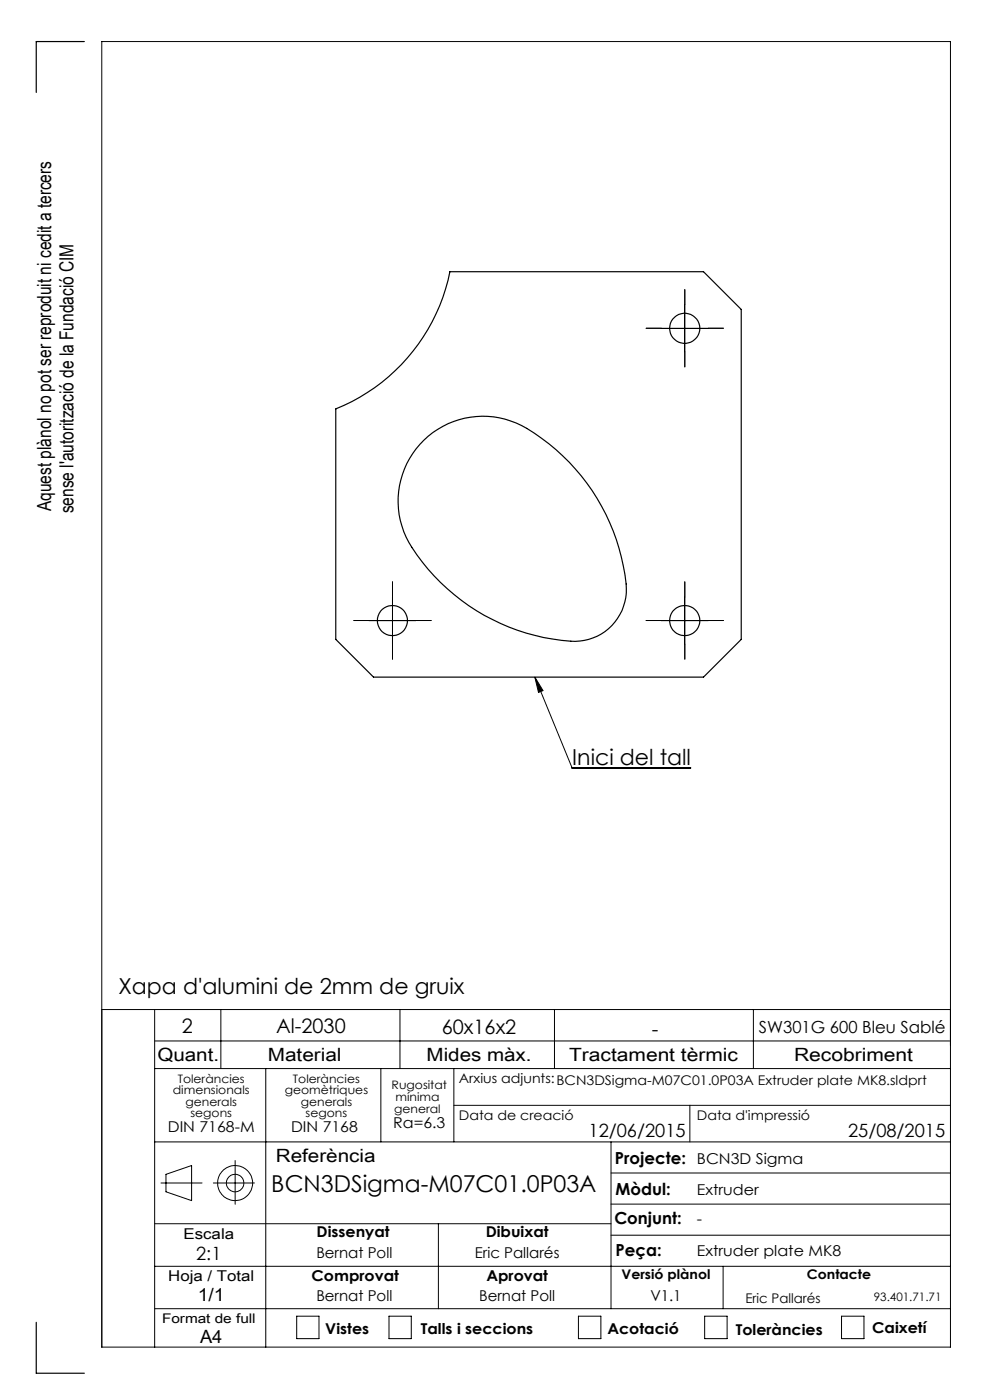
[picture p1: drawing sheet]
<svg xmlns="http://www.w3.org/2000/svg" width="210mm" height="297mm" viewBox="0 0 210 297" stroke-linecap="round" stroke-linejoin="round" font-family="sans-serif">
<g fill="none" stroke="#000" stroke-width=".21">
<path d="M140.2 69.7h10M145.2 64.7v9.9M78.2 131.7h10M83.3 126.6v10.1M140.2 131.7h10M145.2 126.6v10.1M113.5 143.6l7.9 19.3h25.1M113.5 143.6l1.7 2.9-1 .4zM21.6 214.2h180M32.8 214.2v71.6M46.8 214.2v12.5M84.8 214.2v12.5"/>
<path d="M117.6 214.2v12.5M159.8 214.2v12.5M32.8 220.8h168.8M32.8 226.7h168.8M56.4 226.7v59.1M80.8 226.7v15.5M96.3 226.7v15.5M96.3 234.5h105.3M146.3 234.5v7.7M32.8 259.6h96.8M32.8 242.2h168.8M34.1 251h8.8"/>
<path d="M35.2 249.1l5.4-1.8v7.4l-5.4-1.9zM45.3 251h8.7M49.9 246.2v9.3M93 259.6v18M129.6 242.2v35.4M129.6 255.4h72M129.6 248.8h72M32.8 277.6h168.8M32.8 268.6h168.8M62.9 279.2h4.8v4.8h-4.8zM82.5 279.2h4.7v4.8h-4.7zM122.7 279.2h4.8v4.8h-4.8z"/>
<path d="M129.6 262h72M149.5 279.2h4.7v4.8h-4.7zM153.4 268.6v9M178.5 279.2h4.8v4.8h-4.8zM21.6 285.8h180v-277h-180v277"/>
<circle cx="49.9" cy="251" r="3.7"/>
<circle cx="49.9" cy="251" r="1.86"/>
</g>
<path d="M140.3 69.6h-3.2M145.3 64.6v-3.2M145.3 74.6v3.2M150.3 69.6h3.2M78.3 131.6h-3.2M83.3 126.6v-3.2M83.3 136.6v3.2M88.3 131.6h3.2M140.3 131.6h-3.2M145.3 126.6v-3.2M145.3 136.6v3.2M150.3 131.6h3.2" fill="none" stroke="#000" stroke-width=".21" stroke-dasharray="15.2 1.3 1.3 1.3"/>
<g fill="none" stroke="#000" stroke-width=".25">
<path d="M17.9 8.8h-10.2v10.8M95.4 57.6h53.8l8 8v70l-8 8h-70l-8-8v-48.9a39.9 39.9 0 0 0 24.2-29.1zM89.9 93.4a18.2 18.2 0 0 1 23.4-1.5 43.8 43.8 0 0 1 19.6 32.9 11 11 0 0 1-11.8 11.2 43.5 43.5 0 0 1-35-22.1 18 18 0 0 1 3.8-20.5zM7.7 280.5v10.8h10.2"/>
<circle cx="145.2" cy="69.6" r="3.2"/>
<circle cx="83.2" cy="131.7" r="3.2"/>
<circle cx="145.2" cy="131.7" r="3.2"/>
</g>
<path d="M113.5 143.6l1.7 2.9-1 .4z" fill="#000"/>
<text font-size="4.9" x="57.6" y="253">BCN3DSigma-M07C01.0P03A</text>
<g font-size="4.7">
<text x="121.4" y="162.3">Inici del tall</text>
<text x="25.1" y="210.9">Xapa d'alumini de 2mm de gruix</text>
</g>
<g font-size="4.2">
<text x="38.6" y="219">2</text>
<text x="58.6" y="219.2">Al-2030</text>
<text x="93.7" y="219.4">60x16x2</text>
<text x="138.3" y="219.7">-</text>
</g>
<g font-size="4.1">
<text x="10.9" y="108.4" transform="rotate(-90 10.9 108.4)">Aquest plànol no pot ser reproduit ni cedit a tercers</text>
<text x="15.6" y="108.9" transform="rotate(-90 15.6 108.9)">sense l'autorització de la Fundació CIM</text>
</g>
<g font-size="3.9">
<text x="33.4" y="225">Quant.</text>
<text x="56.8" y="225">Material</text>
<text x="90.5" y="225">Mides màx.</text>
<text x="120.7" y="225">Tractament tèrmic</text>
<text x="168.4" y="225">Recobriment</text>
<text x="124.8" y="241.3">12/06/2015</text>
<text x="179.9" y="241.3">25/08/2015</text>
<text x="58.5" y="246.5">Referència</text>
<text x="41.6" y="267.2">2:1</text>
<text x="41.9" y="276.1">1/1</text>
<text x="42.4" y="284.9">A4</text>
</g>
<g font-size="3.5">
<text x="161" y="219.2">SW301G 600 Bleu Sablé</text>
<text x="130.5" y="246.8">Projecte:</text>
<text x="130.6" y="253.4">Mòdul:</text>
<text x="130.3" y="259.8">Conjunt:</text>
<text x="130.6" y="266.4">Peça:</text>
</g>
<g font-size="3.2">
<text x="83.4" y="239.3">Ra=6.3</text>
<text x="35.6" y="240.1">DIN 7168-M</text>
<text x="61.7" y="240.1">DIN 7168</text>
<text x="147.8" y="246.8">BCN3D Sigma</text>
<text x="147.8" y="253.4">Extruder</text>
<text x="38.9" y="262.9">Escala</text>
<text x="67.2" y="262.5">Dissenyat</text>
<text x="103" y="262.5">Dibuixat</text>
<text x="147.8" y="259.8">-</text>
<text x="67.1" y="266.8">Bernat Poll</text>
<text x="100.7" y="266.8">Eric Pallarés</text>
<text x="147.8" y="266.4">Extruder plate MK8</text>
<text x="35.7" y="271.7">Hoja / Total</text>
<text x="66.1" y="271.7">Comprovat</text>
<text x="103.2" y="271.7">Aprovat</text>
<text x="67.1" y="276.1">Bernat Poll</text>
<text x="101.6" y="276.1">Bernat Poll</text>
<text x="138" y="276.1">V1.1</text>
<text x="69" y="283.1">Vistes</text>
<text x="89.3" y="283.1">Talls i seccions</text>
<text x="128.8" y="283.1">Acotació</text>
<text x="156.1" y="283.2">Toleràncies</text>
<text x="185" y="282.8">Caixetí</text>
</g>
<g font-size="2.8">
<text x="97.3" y="229.6">Arxius adjunts:BCN3DSigma-M07C01.0P03A Extruder plate MK8.sldprt</text>
<text x="97.3" y="237.7">Data de creació</text>
<text x="147.8" y="237.7">Data d'impressió</text>
<text x="131.8" y="271.4">Versió plànol</text>
<text x="171.2" y="271.4">Contacte</text>
<text x="34.4" y="280.7">Format de full</text>
<text x="158.1" y="276.3">Eric Pallarés</text>
</g>
<g font-size="2.5">
<text x="36.7" y="232.1">dimensionals</text>
<text x="37.7" y="229.6">Toleràncies</text>
<text x="60.4" y="232.1">geomètriques</text>
<text x="62.1" y="229.6">Toleràncies</text>
<text x="83.1" y="231">Rugositat</text>
<text x="83.9" y="233.5">mínima</text>
<text x="39.4" y="234.6">generals</text>
<text x="40.4" y="237.1">segons</text>
<text x="63.8" y="234.6">generals</text>
<text x="64.8" y="237.1">segons</text>
<text x="83.6" y="236.2">general</text>
<text x="185.4" y="276.1">93.401.71.71</text>
</g>
</svg>
